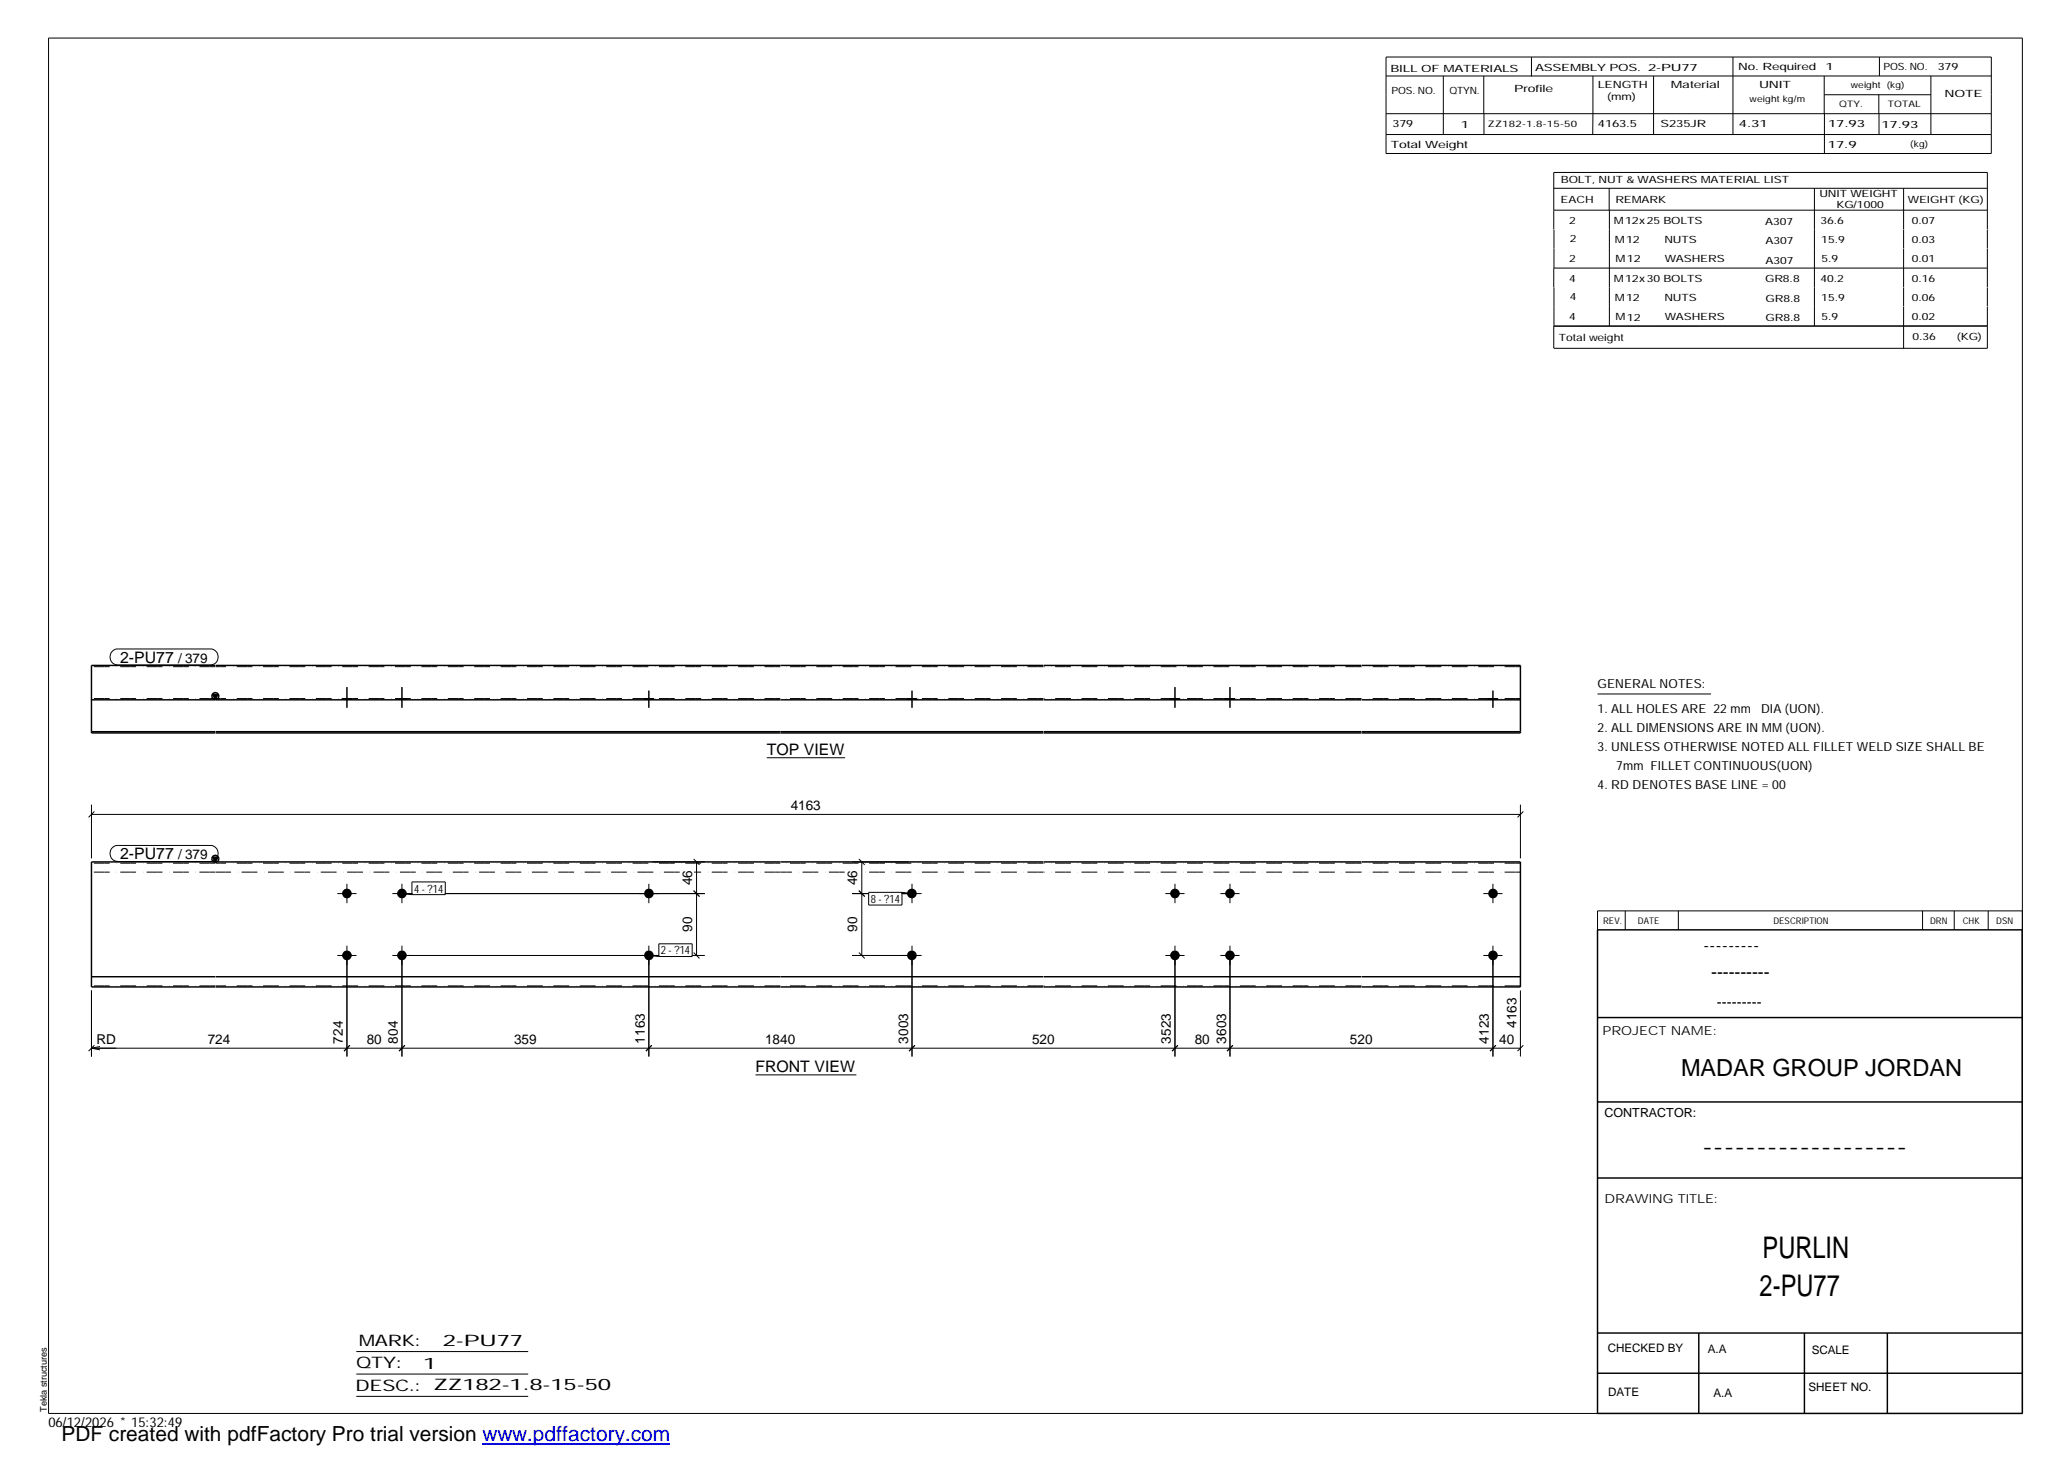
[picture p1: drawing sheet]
<svg xmlns="http://www.w3.org/2000/svg" width="420mm" height="297mm" viewBox="0 0 420 297" stroke-linecap="round" stroke-linejoin="round" font-family="sans-serif">
<g fill="#000">
<path d="M43.2 141.1h1.1l-.6 1zM43.2 174.1h1.1l-.6 1z"/>
<path d="M69.5 141.9h2v.3h-2z" fill-rule="evenodd"/>
<path d="M69.5 141.9h2v.3h-2z" fill-rule="evenodd"/>
<path d="M80.7 141.9h1.9v.3h-1.9z" fill-rule="evenodd"/>
<path d="M80.7 141.9h1.9v.3h-1.9z" fill-rule="evenodd"/>
<path d="M130.9 141.9h1.9v.3h-1.9z" fill-rule="evenodd"/>
<path d="M130.9 141.9h1.9v.3h-1.9z" fill-rule="evenodd"/>
<path d="M184.3 141.9h2v.3h-2z" fill-rule="evenodd"/>
<path d="M184.3 141.9h2v.3h-2z" fill-rule="evenodd"/>
<path d="M237.7 141.9h2v.3h-2z" fill-rule="evenodd"/>
<path d="M237.7 141.9h2v.3h-2z" fill-rule="evenodd"/>
<path d="M248.9 141.9h2v.3h-2z" fill-rule="evenodd"/>
<path d="M248.9 141.9h2v.3h-2z" fill-rule="evenodd"/>
<path d="M302.3 141.9h2v.3h-2z" fill-rule="evenodd"/>
<path d="M302.3 141.9h2v.3h-2z" fill-rule="evenodd"/>
<circle cx="70.5" cy="194.1" r=".98"/>
<circle cx="70.5" cy="181.5" r=".97"/>
<circle cx="81.6" cy="194.1" r=".98"/>
<circle cx="81.7" cy="181.5" r=".97"/>
<circle cx="131.8" cy="194.1" r=".99"/>
<circle cx="131.8" cy="181.5" r=".99"/>
<circle cx="185.3" cy="194.1" r=".98"/>
<circle cx="185.3" cy="181.5" r=".98"/>
<circle cx="238.7" cy="194.1" r=".98"/>
<circle cx="238.7" cy="181.5" r=".97"/>
<circle cx="249.9" cy="194.1" r=".98"/>
<circle cx="249.9" cy="181.5" r=".97"/>
<circle cx="303.3" cy="194.1" r=".99"/>
<circle cx="303.3" cy="181.5" r=".99"/>
</g>
<g fill="none" stroke="#000" stroke-width=".2">
<path d="M9.9 7.7h401v279.5h-401zM281.6 11.6h123v19.6h-123zM281.6 15.4h123M293.2 15.4v11.9M301.5 15.4v7.7M311.1 11.6v3.9M323.6 15.4v11.9M336 15.4v11.9M352.1 11.6v15.7M370.6 15.4v7.7M370.7 19.2h21.6M381.7 19.2v3.9"/>
<path d="M381.8 11.6v3.8M392.3 15.4v11.9M281.6 23.1h123M281.6 27.3h123M301.5 23.1v4.2M315.7 38.3h88.1M326.9 38.3v4.4M368.6 38.3v27.9M370.7 23.1v8.1M381.8 23.1v4.2M386.8 38.3v8.3M315.7 42.7h88.1"/>
<path d="M315.7 46.6v-11.6h88.1v11.6M315.7 54.5v3.9M315.7 54.5h88.1M315.7 46.6v7.9M315.7 58.4v7.8M327 42.7v23.5M386.8 46.6v3.9M386.8 50.6v7.7M386.8 58.4v3.9M403.8 46.6v3.9M403.8 50.6v7.7M403.8 58.4v3.9"/>
<path d="M386.8 62.3v8.5M403.8 62.3v8.5h-88.1M403.8 66.2h-88.1v4.5M22.8 132.3a1.4 1.4 0 0 1 1.2-.4h18.7a1.63 1.63 0 0 1 1.6 1.6 1.63 1.63 0 0 1-1.6 1.6h-18.7a1.65 1.65 0 0 1-1.5-1 1.65 1.65 0 0 1 .3-1.8zM70.5 139.6v4.2M81.7 139.6v4.2M238.7 139.6v4.2M249.9 139.6v4.2M69.5 141.9v.3M71.5 141.9v.3M80.7 141.9v.3M82.6 141.9v.3"/>
<path d="M130.9 141.9v.3M131.8 140.3v3.5M132.8 141.9v.3M155.8 154h15.9M184.3 141.9v.3M185.3 140.3v3.5M186.3 141.9v.3M237.7 141.9v.3M239.7 141.9v.3M248.9 141.9v.3M250.9 141.9v.3M302.3 141.9v.3"/>
<path d="M303.3 140.3v3.5M304.3 141.9v.3M324.6 141h23M18.6 165.5h290.3M18.6 163.5v10.9M19.2 164.9l-1.2 1.2M22.8 172.2a1.4 1.4 0 0 1 1.2-.4h18.7a1.63 1.63 0 0 1 1.6 1.6 1.63 1.63 0 0 1-1.6 1.6h-18.7a1.65 1.65 0 0 1-1.5-1 1.65 1.65 0 0 1 .3-1.8zM70.5 179.6v3.9M81.7 179.6v3.9M83.7 179.2h6.8v2.6h-6.8zM131.8 179.6v3.9M132.5 175.1h10.7"/>
<path d="M140.9 174.5l1.2 1.2M141.5 175.1v19M173.1 175.1h11.5M174.5 174.5l1.2 1.2M175.1 175.1v19M185.3 179.6v3.9M238.7 179.6v3.9M249.9 179.6v3.9M303.3 179.6v3.9M308.9 163.5v10.9M309.5 164.9l-1.2 1.2M68.5 194.1h3.9"/>
<path d="M68.5 181.6h3.9M70.5 192.1v22.6M79.7 194.1h54.2M79.7 181.6h4.1M81.7 192.1v22.6M81.7 181.6l2 .2M90.4 181.6h52.8M131.8 192.1v22.6M131.8 194.1l2.1 .2M133.9 191.8h6.7v2.5h-6.7zM140.5 194.1h2.7M140.9 193.5l1.2 1.2"/>
<path d="M140.9 181l1.2 1.1M173.1 194.1h14.1M173.1 181.6h3.4M174.5 193.5l1.2 1.2M174.5 181l1.2 1.1M176.5 181.3h6.8v2.6h-6.8zM183.2 181.6h4M183.3 181.3l2 .3M185.3 192.1v22.6M236.8 194.1h3.9M236.8 181.6h3.9M238.7 192.1v22.6"/>
<path d="M247.9 194.1h3.9M247.9 181.6h3.9M249.9 192.1v22.6M301.4 194.1h3.9M301.4 181.6h3.9M303.3 192.1v22.6M330.2 185.1v3.8M341 185.1v3.8M390.6 185.1v3.8M397 185.1v3.8M403.9 185.1v3.8M410.9 185.1h-86.3v3.8"/>
<path d="M18.6 201.2v13.5M18.6 213h290.3M18.6 213l1.7 .3M19.2 212.4l-1.2 1.2M20.3 212.6l-1.7 .4M71.1 212.4l-1.2 1.2M82.3 212.4l-1.2 1.2M132.4 212.4l-1.2 1.2M153.5 218.4h20.5M185.9 212.4l-1.2 1.2M239.3 212.4l-1.2 1.2M250.5 212.4l-1.2 1.2"/>
<path d="M303.9 212.4l-1.2 1.2M308.9 201.2v13.5M309.5 212.4l-1.2 1.2M72.4 274.6h34.9M72.4 279.2h34.9M72.4 283.7h34.9"/>
</g>
<g fill="none" stroke="#000" stroke-width=".3">
<path d="M43.7 135.2h-25.1v13.7h25.1M43.8 135.2h168.2M212 135.2h64.6M276.6 135.2h32.3v13.7h-32.3M18.6 148.7h25.1M18.6 142.2h25.1M43.2 141.1h1.1l-.6 1zM43.8 148.9h168.2M43.8 148.7h168.2M43.8 142.2h168.2M212 148.9h64.6M212 148.7h64.6"/>
<path d="M212 142.2h64.6M276.6 148.7h32.3M276.6 142.2h32.3M43.2 174.1h1.1l-.6 1zM43.7 175.1h-25.1v25.4h25.1M43.8 175.1h168.2M212 175.1h64.6M276.6 175.1h32.3v25.4h-32.3M18.6 198.4h25.1M43.8 198.4h168.2M212 198.4h64.6M276.6 198.4h32.3"/>
<path d="M324.6 188.9h86.2l.1 98.3h-86.3zM43.8 200.5h168.2M212 200.5h64.6M324.6 206.7h86.3M324.6 239.3h86.3M324.6 223.9h86.3M324.6 270.8h86.3M324.6 279h86.3M345.1 270.8v16.4M366.6 270.8v16.4M383.5 270.8v16.4"/>
<circle cx="43.8" cy="141.4" r=".71"/>
<circle cx="43.8" cy="174.5" r=".71"/>
</g>
<g fill="none" stroke="#000" stroke-width=".2" stroke-dasharray="1.1 0 2.1 .7 0 1.4" stroke-linecap="butt">
<path d="M43.7 135.5h-25.1M158.5 135.5h-114.7M212 135.5h-53.4M276.6 135.5h-64.6M308.9 135.5h-32.3M43.7 141.9h-25.1M158.5 141.9h-114.7M212 141.9h-53.4M276.6 141.9h-64.6M308.9 141.9h-32.3M43.7 177.2h-25.1M43.7 175.4h-25.1"/>
<path d="M138.1 177.2h-94.3M158.5 177.2h-17.5M158.5 175.4h-114.7M171.6 177.2h-13M212 177.2h-37.5M212 175.4h-53.4M276.6 177.2h-64.6M276.6 175.4h-64.6M308.9 177.2h-32.3M308.9 175.4h-32.3M43.7 200.3h-25.1M158.5 200.3h-114.7"/>
<path d="M212 200.3h-53.4M276.6 200.3h-64.6M308.9 200.3h-32.3"/>
</g>
<path d="M98 293.3h38.2" fill="none" stroke="#00f" stroke-width=".3"/>
<g font-size="6.1">
<text x="358.1" y="255.5">PURLIN</text>
<text x="357.5" y="263.3">2-PU77</text>
</g>
<text font-size="4.8" x="341.5" y="218.6">MADAR GROUP JORDAN</text>
<text font-size="4.2" x="12.5" y="292.7">PDF created with pdfFactory Pro trial version www.pdffactory.com</text>
<g font-size="3.6">
<text x="346.1" y="193.2">---------</text>
<text x="347.7" y="198.6">----------</text>
<text x="345.8" y="234.2">-------------------</text>
</g>
<g font-size="3.2">
<text x="24.4" y="134.7">2-PU77</text>
<text x="155.8" y="153.4">TOP VIEW</text>
<text x="24.4" y="174.6">2-PU77</text>
<text x="153.5" y="217.9">FRONT VIEW</text>
<text x="72.9" y="273.5">MARK:</text>
<text x="90" y="273.5">2-PU77</text>
<text x="72.4" y="278">QTY:</text>
<text x="86" y="278.1">1</text>
<text x="72.2" y="282.6">DESC.:</text>
<text x="88.1" y="282.4">ZZ182-1.8-15-50</text>
</g>
<text font-size="3" x="348.8" y="204.5">---------</text>
<g font-size="2.8">
<text x="36.2" y="134.7">/ 379</text>
<text x="160.7" y="164.5">4163</text>
<text x="36.2" y="174.6">/ 379</text>
<text x="140.6" y="179.9" transform="rotate(-90 140.6 179.9)">46</text>
<text x="174.2" y="179.9" transform="rotate(-90 174.2 179.9)">46</text>
<text x="140.6" y="189.4" transform="rotate(-90 140.6 189.4)">90</text>
<text x="174.2" y="189.4" transform="rotate(-90 174.2 189.4)">90</text>
<text x="308.1" y="208.9" transform="rotate(-90 308.1 208.9)">4163</text>
<text x="19.6" y="212.1">RD</text>
<text x="42.2" y="212">724</text>
<text x="69.7" y="212.1" transform="rotate(-90 69.7 212.1)">724</text>
<text x="74.5" y="212">80</text>
<text x="80.9" y="212.1" transform="rotate(-90 80.9 212.1)">804</text>
<text x="104.4" y="212">359</text>
<text x="131" y="212.1" transform="rotate(-90 131 212.1)">1163</text>
<text x="155.4" y="212">1840</text>
<text x="184.5" y="212.1" transform="rotate(-90 184.5 212.1)">3003</text>
<text x="209.7" y="212">520</text>
<text x="237.9" y="212.1" transform="rotate(-90 237.9 212.1)">3523</text>
<text x="242.7" y="212">80</text>
<text x="249.1" y="212.1" transform="rotate(-90 249.1 212.1)">3603</text>
<text x="274.3" y="212">520</text>
<text x="302.5" y="212.1" transform="rotate(-90 302.5 212.1)">4123</text>
<text x="304.6" y="212">40</text>
<text x="9.8" y="290">06/12/2026 * 15:32:49</text>
</g>
<g font-size="2.5">
<text x="324.6" y="139.9">GENERAL NOTES:</text>
<text x="324.6" y="148.7">2. ALL DIMENSIONS ARE IN MM (UON).</text>
<text x="324.6" y="144.9">1. ALL HOLES ARE 22 mm</text>
<text x="357.8" y="144.9">DIA (UON).</text>
<text x="324.6" y="152.5">3. UNLESS OTHERWISE NOTED ALL FILLET WELD SIZE SHALL BE</text>
<text x="324.6" y="160.2">4. RD DENOTES BASE LINE = 00</text>
<text x="328.4" y="156.4">7mm FILLET CONTINUOUS(UON)</text>
<text x="325.6" y="210.3">PROJECT NAME:</text>
<text x="326" y="226.9">CONTRACTOR:</text>
<text x="326" y="244.4">DRAWING TITLE:</text>
</g>
<g font-size="2.4">
<text x="326.7" y="274.7">CHECKED BY</text>
<text x="347" y="275">A.A</text>
<text x="368.1" y="275.1">SCALE</text>
<text x="326.7" y="283.6">DATE</text>
<text x="348.1" y="283.9">A.A</text>
<text x="367.5" y="282.6">SHEET NO.</text>
</g>
<g font-size="2.3">
<text x="84.1" y="181.3">4 - ?14</text>
<text x="176.9" y="183.5">8 - ?14</text>
<text x="134.3" y="193.9">2 - ?14</text>
</g>
<g font-size="2">
<text x="282.5" y="14.6">BILL OF MATERIALS</text>
<text x="311.9" y="14.4">ASSEMBLY POS.</text>
<text x="324.6" y="17.9">LENGTH</text>
<text x="334.9" y="14.4">2-PU77</text>
<text x="339.5" y="17.9">Material</text>
<text x="353.1" y="14.2">No. Required</text>
<text x="357.4" y="17.9">UNIT</text>
<text x="370.9" y="14.2">1</text>
<text x="382.7" y="14.2">POS. NO.</text>
<text x="393.7" y="14.3">379</text>
<text x="282.7" y="19.1">POS. NO.</text>
<text x="294.5" y="19">QTYN.</text>
<text x="307.6" y="18.7">Profile</text>
<text x="326.5" y="20.4">(mm)</text>
<text x="395.1" y="19.6">NOTE</text>
<text x="282.9" y="25.8">379</text>
<text x="296.8" y="26">1</text>
<text x="324.7" y="25.9">4163.5</text>
<text x="337.4" y="25.9">S235JR</text>
<text x="353.3" y="25.9">4.31</text>
<text x="371.4" y="25.9">17.93</text>
<text x="382.3" y="25.9">17.93</text>
<text x="282.6" y="30.1">Total Weight</text>
<text x="371.4" y="30">17.9</text>
<text x="317.1" y="41.3">EACH</text>
<text x="317.1" y="37.2">BOLT, NUT &amp; WASHERS MATERIAL LIST</text>
<text x="328.2" y="41.3">REMARK</text>
<text x="369.7" y="40.1">UNIT WEIGHT</text>
<text x="387.6" y="41.2">WEIGHT (KG)</text>
<text x="318.8" y="45.4">2</text>
<text x="327.9" y="45.6">M12x25 BOLTS</text>
<text x="358.6" y="45.6">A307</text>
<text x="369.9" y="45.5">36.6</text>
<text x="373.1" y="42.2">KG/1000</text>
<text x="388.4" y="45.5">0.07</text>
<text x="318.8" y="53.3">2</text>
<text x="318.9" y="49.2">2</text>
<text x="328.1" y="49.3">M12</text>
<text x="328.3" y="53.3">M12</text>
<text x="338.2" y="49.4">NUTS</text>
<text x="338.2" y="53.3">WASHERS</text>
<text x="358.7" y="49.6">A307</text>
<text x="358.7" y="53.5">A307</text>
<text x="370" y="49.3">15.9</text>
<text x="370.1" y="53.2">5.9</text>
<text x="388.4" y="49.4">0.03</text>
<text x="388.4" y="53.3">0.01</text>
<text x="318.8" y="57.2">4</text>
<text x="327.9" y="57.3">M12x30 BOLTS</text>
<text x="358.6" y="57.4">GR8.8</text>
<text x="369.9" y="57.3">40.2</text>
<text x="388.4" y="57.2">0.16</text>
<text x="318.8" y="65.1">4</text>
<text x="318.9" y="61">4</text>
<text x="328.1" y="61.2">M12</text>
<text x="328.3" y="65.1">M12</text>
<text x="338.2" y="61.2">NUTS</text>
<text x="338.2" y="65.1">WASHERS</text>
<text x="358.7" y="61.4">GR8.8</text>
<text x="358.7" y="65.3">GR8.8</text>
<text x="370" y="61.1">15.9</text>
<text x="370.1" y="65">5.9</text>
<text x="388.4" y="61.2">0.06</text>
<text x="388.4" y="65.1">0.02</text>
<text x="316.7" y="69.3">Total weight</text>
<text x="388.6" y="69.1">0.36</text>
<text x="397.6" y="69">(KG)</text>
</g>
<g font-size="1.9">
<text x="325.7" y="187.8">REV.</text>
<text x="332.8" y="187.6">DATE</text>
<text x="360.3" y="187.7">DESCRIPTION</text>
<text x="392.1" y="187.6">DRN</text>
<text x="398.8" y="187.6">CHK</text>
<text x="405.6" y="187.7">DSN</text>
<text x="9.5" y="286.8" transform="rotate(-90 9.5 286.8)">Tekla structures</text>
</g>
<g font-size="1.8">
<text x="376" y="17.9">weight (kg)</text>
<text x="355.5" y="20.7">weight kg/m</text>
<text x="373.6" y="21.7">QTY.</text>
<text x="383.5" y="21.8">TOTAL</text>
<text x="302.3" y="25.9">ZZ182-1.8-15-50</text>
<text x="388.1" y="29.8">(kg)</text>
</g>
</svg>
